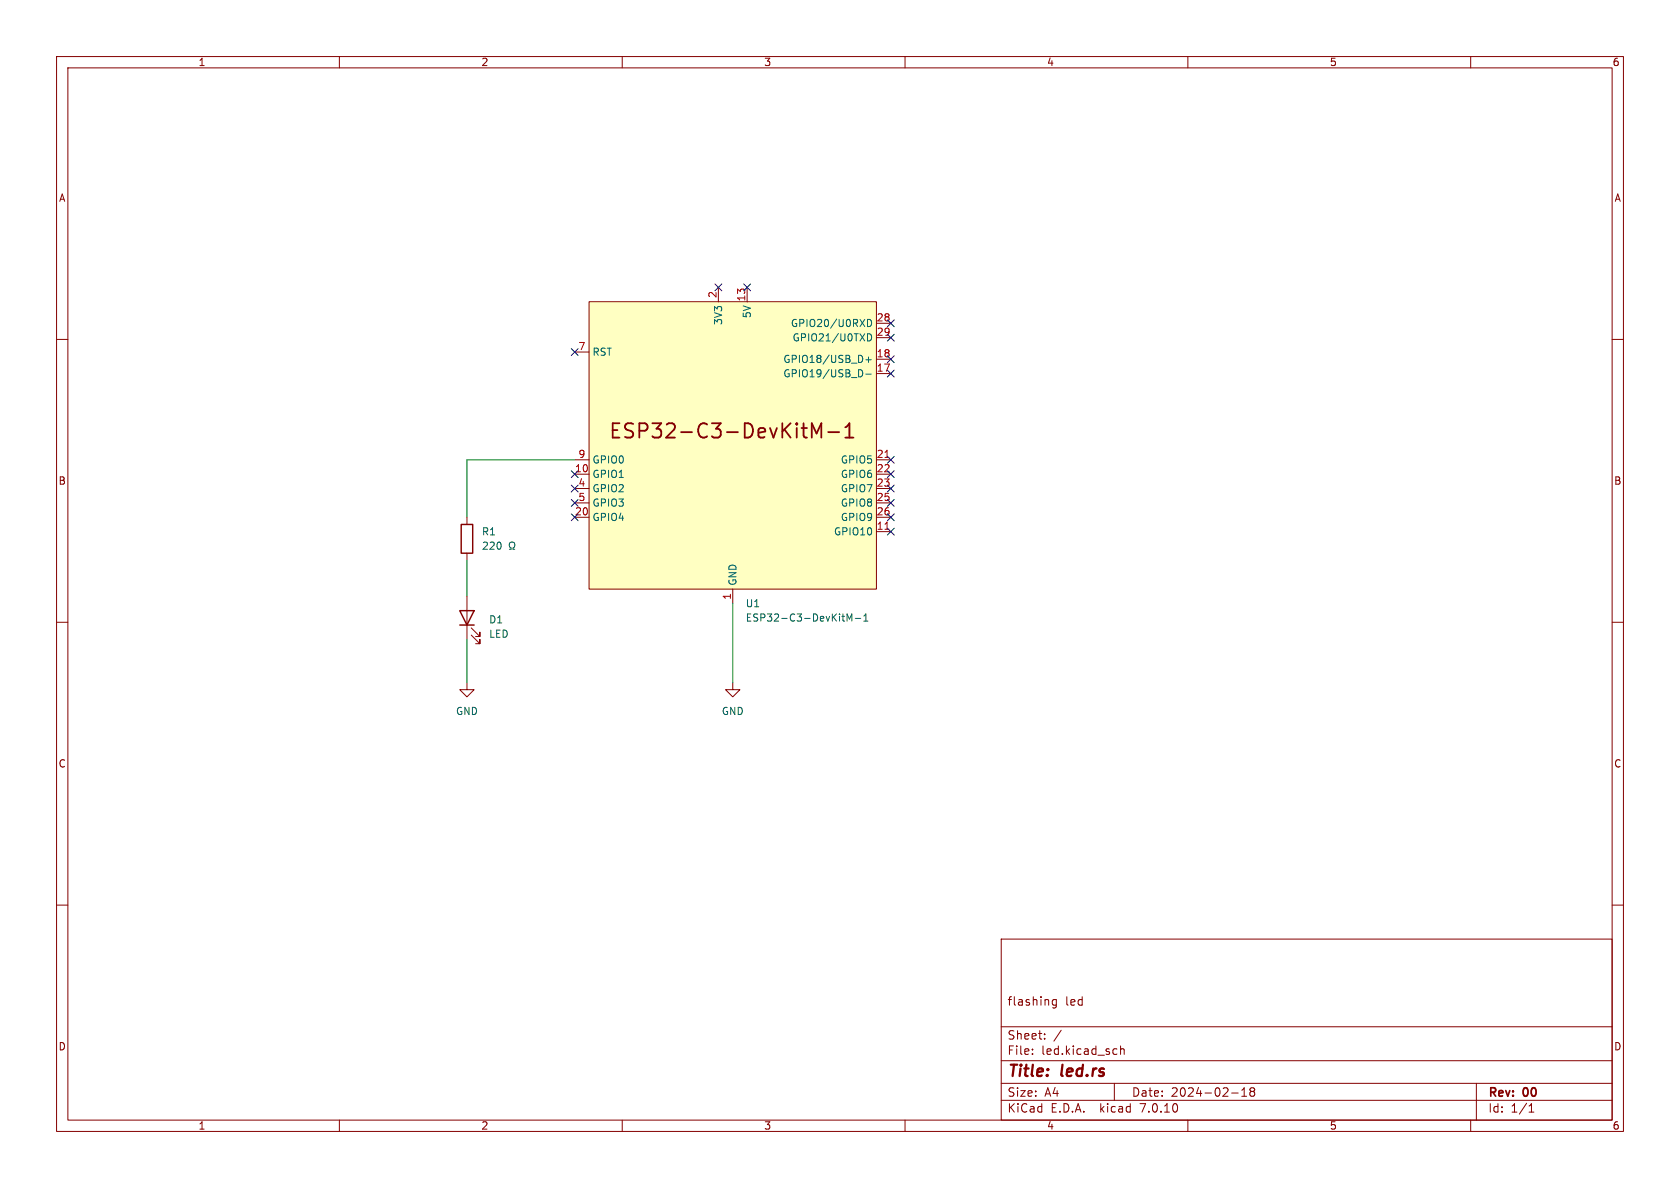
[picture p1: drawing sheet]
<svg xmlns="http://www.w3.org/2000/svg" width="297mm" height="210mm" viewBox="0 0 297 210" stroke-linecap="round" stroke-linejoin="round" font-family="sans-serif">
<g fill="none" stroke="#840000" stroke-width=".18">
<path d="M10 10h277v190h-277zM12 12h273v186h-273zM60 10v2M110 10v2M160 10v2M210 10v2M260 10v2M10 60h2M104.1 53.3h50.8v50.8h-50.8zM127 50.8v2.5M132.1 50.8v2.5M154.9 57.2h2.6"/>
<path d="M154.9 59.7h2.6M285 60h2M101.6 62.2h2.5M154.9 66h2.6M154.9 63.5h2.6M82.5 91.4v1.3M82.5 97.8v1.3M101.6 83.8h2.5M101.6 91.4h2.5M101.6 81.3h2.5M101.6 86.4h2.5M101.6 88.9h2.5"/>
<path d="M154.9 83.8h2.6M154.9 94h2.6M154.9 91.4h2.6M154.9 81.3h2.6M154.9 86.4h2.6M154.9 88.9h2.6M10 110h2M82.5 105.4v7.6M83.3 112.3l1.5 1.5v-.8v.8h-.7M83.3 111l1.5 1.5v-.7v.7h-.7M129.5 104.1v2.6M285 110h2"/>
<path d="M82.5 120.7v1.2h1.3l-1.3 1.3-1.2-1.3h1.2M129.5 120.7v1.2h1.3l-1.3 1.3-1.2-1.3h1.2M10 160h2M285 160h2M177 166h108v32h-108zM186.7 176.7v1.2l-.2 .3-.4-.1M186.7 176.8l-.4-.1-.3 .3v.4l.2 .2h.5M60 198v2M110 198v2M160 198v2M177 194.5h108M177 191.5h108"/>
<path d="M177 187.5h108M177 181.5h108M182.5 186.3v.1M182.5 185.5v.1M184.7 183.6v.1M184.7 182.8v.1M187.6 182.1l-1.3 2M197 191.5v3M197.3 185.4l.2 .1M197.5 186.3l-.2 .1M198.1 184.9v1.5M198.1 185.5l.2-.1 .4 .1v.9"/>
<path d="M210 198v2M217.7 193.2h1.2M219.5 193.8h.9M219.5 192.7l.5-.4v1.5M221.2 192.9l-.2 .3v.3l.2 .3 .5-.1 .1-.2-.1-.4-.2-.2M221.2 192.9l-.2-.2 .2-.4 .5 .1 .1 .2-.3 .3M221.2 192.9h.3M260 198v2M261 191.5v6.5M270.3 196.6h.9M270.3 195.5l.4-.4v1.5"/>
</g>
<path d="M81.5 92.7h2.1v5.1h-2.1zM81.3 108h2.5l-1.3 2.5zM81.3 110.5h2.5" fill="none" stroke="#840000" stroke-width=".25"/>
<g fill="none" stroke="#006464" stroke-width=".18">
<path d="M153.4 56.5a.64 .64 0 0 1 .7 .6 .64 .64 0 0 1-.7 .6zM153.4 59a.64 .64 0 0 1 .7 .6 .64 .64 0 0 1-.7 .7zM152.3 65.4l.2 .5-.2 .7M153.1 66.1h.9M153.1 63.6h.9M153.5 63.1v1M90 97.1h.3v-.2a.54 .54 0 0 1-.2-.8 .54 .54 0 0 1 .7-.2 .58 .58 0 0 1-.1 1v.2h.3M148.8 109h.5M149.2 109.8h.1M149.7 109.8v-1.3l.5 .9 .4-.9v1.3M151.2 109.3h1M152.7 109.8h.7"/>
<path d="M152.7 108.9l.4-.4v1.3"/>
</g>
<path d="M104.1 53.3h50.8v50.8h-50.8z" fill="#ffffc2" stroke="#ffffc2" stroke-width=".18"/>
<path d="M141.7 75.7h1M142.4 77.4h.3M143.5 77.4v-2.6l.9 1.8 .8-1.8v2.6M146.4 76.4h1.9M149.4 77.4h1.5M149.4 75.5l.8-.7v2.6" fill="none" stroke="#840000" stroke-width=".32"/>
<path d="M156.5 93.6h.7M156.5 80.9h.7" fill="none" stroke="#a90000" stroke-width=".18"/>
<path d="M82.5 99.1v6.3M101.6 81.3h-19.1v10.1M82.5 113v7.7M129.5 106.7v14" fill="none" stroke="#009600" stroke-width=".18"/>
<g fill="none" stroke="#000084" stroke-width=".18">
<path d="M126.4 50.2l1.2 1.2M127.6 50.2l-1.2 1.2M131.5 50.2l1.2 1.2M132.7 50.2l-1.2 1.2M156.9 59.1l1.2 1.2M156.9 56.5l1.2 1.3M158.1 59.1l-1.2 1.2M158.1 56.5l-1.2 1.3M101 61.6l1.2 1.2M102.2 61.6l-1.2 1.2M156.9 65.4l1.2 1.2M156.9 62.9l1.2 1.2"/>
<path d="M158.1 65.4l-1.2 1.2M158.1 62.9l-1.2 1.2M101 90.8l1.2 1.2M101 83.2l1.2 1.2M101 85.8l1.2 1.2M101 88.3l1.2 1.2M102.2 90.8l-1.2 1.2M102.2 83.2l-1.2 1.2M102.2 85.8l-1.2 1.2M102.2 88.3l-1.2 1.2M156.9 93.4l1.2 1.2M156.9 90.8l1.2 1.2"/>
<path d="M156.9 88.3l1.2 1.2M156.9 85.8l1.2 1.2M156.9 83.2l1.2 1.2M156.9 80.7l1.2 1.2M158.1 93.4l-1.2 1.2M158.1 90.8l-1.2 1.2M158.1 88.3l-1.2 1.2M158.1 85.8l-1.2 1.2M158.1 83.2l-1.2 1.2M158.1 80.7l-1.2 1.2"/>
</g>
<text font-size="3.5" fill="#840000" x="107.5" y="77.9">ESP32-C3-DevKitM-1</text>
<g font-size="2.8" fill="#840000">
<text x="178" y="190.9">Title:</text>
<text x="187.7" y="190.9">led.rs</text>
</g>
<g font-size="2.1" fill="#840000">
<text x="178" y="178">flashing</text>
<text x="188.3" y="178">led</text>
<text x="178" y="184">Sheet:</text>
<text x="178" y="186.7">File:</text>
<text x="184.1" y="186.7">led.kicad_sch</text>
<text x="178" y="196.9">KiCad</text>
<text x="178" y="194.1">Size:</text>
<text x="184.7" y="194.1">A4</text>
<text x="185.7" y="196.9">E.D.A.</text>
<text x="194.6" y="196.9">kicad</text>
<text x="200" y="194.1">Date:</text>
<text x="201.8" y="196.9">7.0.10</text>
<text x="207" y="194.1">2024-02-18</text>
<text x="263" y="194.3">Rev:</text>
<text x="263" y="196.9">Id:</text>
<text x="267.1" y="196.9">1/1</text>
<text x="269.4" y="194.3">00</text>
</g>
<g font-size="1.8" fill="#840000">
<text x="35" y="11.9">1</text>
<text x="85" y="11.9">2</text>
<text x="135" y="11.9">3</text>
<text x="185" y="11.9">4</text>
<text x="235" y="11.9">5</text>
<text x="285" y="11.9">6</text>
<text x="10.3" y="35.9">A</text>
<text x="285.3" y="35.9">A</text>
<text x="10.3" y="85.9">B</text>
<text x="285.3" y="85.9">B</text>
<text x="10.3" y="135.9">C</text>
<text x="285.3" y="135.9">C</text>
<text x="10.3" y="185.9">D</text>
<text x="285.3" y="185.9">D</text>
<text x="35" y="199.9">1</text>
<text x="85" y="199.9">2</text>
<text x="135" y="199.9">3</text>
<text x="185" y="199.9">4</text>
<text x="235" y="199.9">5</text>
<text x="285" y="199.9">6</text>
</g>
<g font-size="1.8" fill="#a90000">
<text x="126.7" y="52.8" transform="rotate(-90 126.7 52.8)">2</text>
<text x="131.8" y="53.4" transform="rotate(-90 131.8 53.4)">13</text>
<text x="154.9" y="56.9">28</text>
<text x="154.9" y="59.4">29</text>
<text x="102.2" y="62">7</text>
<text x="154.9" y="65.8">17</text>
<text x="154.9" y="63.2">18</text>
<text x="101.6" y="83.6">10</text>
<text x="102.2" y="81">9</text>
<text x="154.9" y="81">21</text>
<text x="154.9" y="83.6">22</text>
<text x="102.2" y="86.1">4</text>
<text x="102.2" y="88.6">5</text>
<text x="154.9" y="86.1">23</text>
<text x="154.9" y="88.6">25</text>
<text x="101.6" y="91.2">20</text>
<text x="154.9" y="93.7">11</text>
<text x="154.9" y="91.2">26</text>
<text x="129.3" y="106.1" transform="rotate(-90 129.3 106.1)">1</text>
</g>
<g font-size="1.8" fill="#006464">
<text x="127.9" y="57.6" transform="rotate(-90 127.9 57.6)">3V3</text>
<text x="132.9" y="56.3" transform="rotate(-90 132.9 56.3)">5V</text>
<text x="139.7" y="58">GPIO20/U0RXD</text>
<text x="104.6" y="63.1">RST</text>
<text x="138.4" y="64.4">GPIO18/USB_D+</text>
<text x="140" y="60.6">GPIO21/U0TXD</text>
<text x="138.4" y="66.9">GPIO19/USB_D-</text>
<text x="104.6" y="82.1">GPIO0</text>
<text x="148.5" y="82.1">GPIO5</text>
<text x="104.6" y="84.7">GPIO1</text>
<text x="104.6" y="87.2">GPIO2</text>
<text x="104.6" y="89.8">GPIO3</text>
<text x="148.5" y="84.7">GPIO6</text>
<text x="148.5" y="87.2">GPIO7</text>
<text x="148.5" y="89.8">GPIO8</text>
<text x="85.1" y="94.8">R1</text>
<text x="104.6" y="92.3">GPIO4</text>
<text x="147.3" y="94.8">GPIO10</text>
<text x="148.5" y="92.3">GPIO9</text>
<text x="85.1" y="97.4">220</text>
<text x="130.4" y="103.6" transform="rotate(-90 130.4 103.6)">GND</text>
<text x="131.7" y="107.5">U1</text>
<text x="86.4" y="110.4">D1</text>
<text x="86.4" y="112.9">LED</text>
<text x="131.7" y="110.1">ESP32-C3-DevKitM-1</text>
<text x="80.5" y="126.6">GND</text>
<text x="127.5" y="126.6">GND</text>
</g>
</svg>
